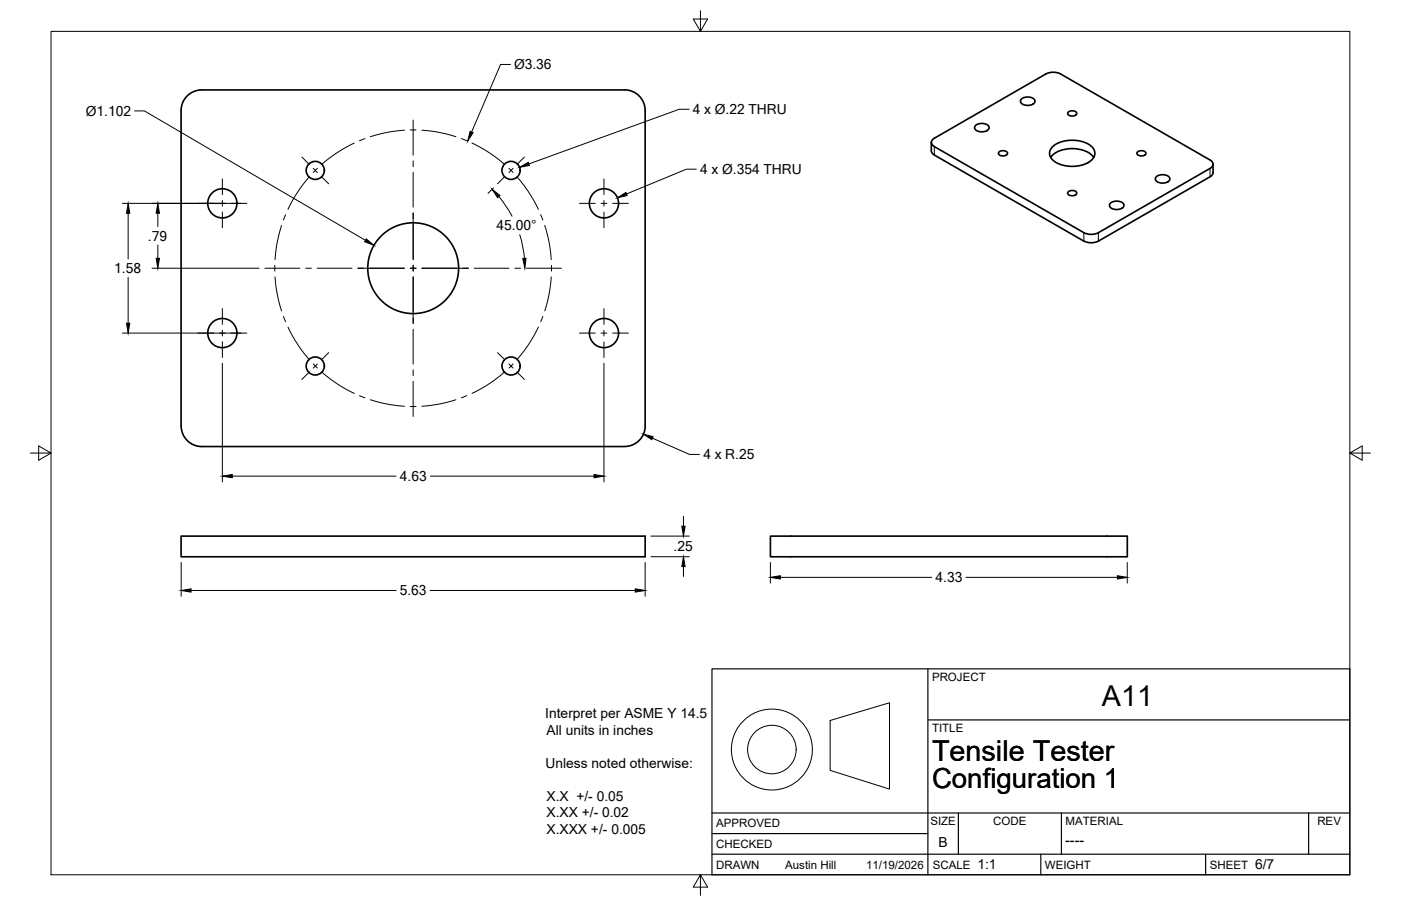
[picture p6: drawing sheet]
<svg xmlns="http://www.w3.org/2000/svg" width="432mm" height="279mm" viewBox="0 0 432 279" stroke-linecap="round" stroke-linejoin="round" font-family="sans-serif">
<!-- layer: Visible -->
<g fill="none" stroke="#000" stroke-width=".51">
<path d="M300.6 38.7a3.1 3.1 0 0 1 4.2 .3 1.41 1.41 0 0 1-1.6 1.6l-1.7-.1a1.08 1.08 0 0 1-1-.6 1.08 1.08 0 0 1 .1-1.2zM314.8 30.6a3.1 3.1 0 0 1 4.1 .3 1.41 1.41 0 0 1-1.6 1.6l-1.7-.2a1.08 1.08 0 0 1-1-.6 1.08 1.08 0 0 1 .2-1.1zM329.2 34.6a1.83 1.83 0 0 1 2.7 .3 1.5 1.5 0 0 1-1.4 .9 1.5 1.5 0 0 1-1.4-.9zM287 46.5l.3 .7 .7 .6M287 43.9v2.6M287.5 42.9l34.9-20.1 1.2-.4 1.4-.1 1.9 .5 46.1 26.5a1.37 1.37 0 0 1 .9 1.3 1.37 1.37 0 0 1-.9 1.3l-34.4 19.8-1.3 .5-1.3 .1-1.9-.5-46.1-26.6a1.31 1.31 0 0 1-.5-2.3zM288 47.8l46.1 26.5 1.9 .6 1.3-.1 1.2-.4 34.5-19.9 .8-.9 .1-2.9M307.9 46.9a1.83 1.83 0 0 1 2.6 .3 1.5 1.5 0 0 1-1.4 .9 1.5 1.5 0 0 1-1.4-.9zM323.8 48.6a9.1 9.1 0 0 1 9.5-2.4l2.3 .9 1.5 1.5M324.7 45a10.4 10.4 0 0 1 11.5 0 2.91 2.91 0 0 1 1.2 2.8 2.91 2.91 0 0 1-2 2.3 10.1 10.1 0 0 1-11.3-1.1 2.68 2.68 0 0 1 .6-4zM329.2 59.2a1.83 1.83 0 0 1 2.7 .2 1.5 1.5 0 0 1-1.4 1 1.5 1.5 0 0 1-1.4-1zM350.5 46.9a1.83 1.83 0 0 1 2.7 .3 1.5 1.5 0 0 1-1.4 .9 1.5 1.5 0 0 1-1.4-.9z"/>
<path d="M356.4 54.5a3.1 3.1 0 0 1 4.1 .3 1.41 1.41 0 0 1-1.6 1.6l-1.7-.1a1.08 1.08 0 0 1-1-.6 1.08 1.08 0 0 1 .2-1.2zM342.2 62.7a3.1 3.1 0 0 1 4.2 .3 1.41 1.41 0 0 1-1.6 1.6l-1.7-.1a1.08 1.08 0 0 1-1-.7 1.08 1.08 0 0 1 .1-1.1zM55.8 131.3a6.4 6.4 0 0 0 6.4 6.4h130.3a6.3 6.3 0 0 0 6.3-6.3v-97.3a6.4 6.4 0 0 0-6.3-6.4h-130.3a6.4 6.4 0 0 0-6.4 6.4v97.3M55.8 165.3h143v6.4h-143zM237.4 165.3h110.1v6.4h-110.1z"/>
<circle cx="97.2" cy="52.5" r="2.8"/>
<circle cx="157.5" cy="52.5" r="2.8"/>
<circle cx="68.5" cy="62.7" r="4.5"/>
<circle cx="186.1" cy="62.7" r="4.5"/>
<circle cx="127.3" cy="82.7" r="14"/>
<circle cx="68.5" cy="102.7" r="4.5"/>
<circle cx="97.2" cy="112.9" r="2.8"/>
<circle cx="157.5" cy="112.9" r="2.8"/>
<circle cx="186.1" cy="102.7" r="4.5"/>
</g>
<!-- layer: Visible Narrow -->
<path d="M288 45.2v2.6M372.9 51.9v2.6M334.1 71.8v2.6M338.5 71.8v2.6" fill="none" stroke="#000" stroke-width=".31"/>
<!-- layer: Border -->
<path d="M15.7 9.7h400.3v260.1h-400.3zM215.9 3.3v6.4l-2.2-3.8h4.4l-2.2 3.8M9.4 139.7h6.3l-3.8-2.2v4.4l3.8-2.2M416 139.7l3.8 2.2v-4.4l-3.8 2.2h6.4M215.9 269.8l2.2 3.8h-4.4l2.2-3.8v6.3" fill="none" stroke="#000" stroke-width=".31"/>
<!-- layer: Titleblock -->
<path d="M219.4 206.3h196.6v63.5h-196.6zM286 206.3v63.5M286 222h130M219.4 257.1h66.6M219.4 250.7h196.6M295.4 250.7v12.7M327.1 250.7v12.7M403.3 250.7v12.7M219.4 263.4h196.6M320.8 263.4v6.4M371.6 263.4v6.4" fill="none" stroke="#000" stroke-width=".36"/>
<g fill="none" stroke="#000" stroke-width=".31">
<path d="M255.9 222.2l18.3-5.5v26.7l-18.3-5.8z"/>
<circle cx="237.9" cy="231.1" r="12.5"/>
<circle cx="237.9" cy="231.1" r="7.5"/>
</g>
<!-- layer: Smart Centers -->
<g fill="none" stroke="#000" stroke-width=".31">
<path d="M127.3 37v10.8M68.5 55.2v4.8M93 48.4l2.3 2.3M95.3 54.5l-3.4 4.4-3.1 5.7M96.5 51.9l1.3 1.3M97.8 51.9l-1.2 1.3M99.1 54.4l2.2 2.3M109.2 44.1l-5.6 3.2-4.5 3.4M112.5 42.8l-1.7 .6M124.7 40.2l-5.7 .7-4.8 1.3M126.4 40.1h1.8M127.3 49.6v1.8"/>
<path d="M127.3 53.2v10.7M130 40.2l5.7 .7 4.8 1.3M142.2 42.7l1.6 .7M145.5 44.1l5.6 3.2 4.4 3.4M155.6 54.4l-2.2 2.3M156.9 51.9l1.2 1.3M158.1 51.9l-1.2 1.3M159.3 54.5l3.5 4.4 3.1 5.7M161.6 48.4l-2.2 2.3M186.1 55.2v4.8M61 62.7h4.8M67.6 62.7h1.8"/>
<path d="M68.5 61.8v1.8M68.5 65.4v4.9M71.2 62.7h4.9M86.8 69.6l-1.3 4.8-.7 5.7M88 66.2l-.6 1.7M127.3 65.7v14.3M166.6 66.2l.7 1.7M167.9 69.5l1.3 4.9 .7 5.6M178.6 62.7h4.9M185.2 62.7h1.8M186.1 61.8v1.8M186.1 65.4v4.9"/>
<path d="M188.8 62.7h4.9M68.5 95.2v4.8M81.6 82.7h10.8M84.7 81.8v1.8M84.8 85.4l.7 5.7 1.3 4.8M87.4 97.6l.6 1.6M94.2 82.7h1.8M97.8 82.7h10.7M110.3 82.7h14.4M126.4 82.7h1.8M127.3 81.8v1.8M127.3 85.4v14.4"/>
<path d="M130 82.7h14.4M146.2 82.7h10.7M158.7 82.7h1.7M162.2 82.7h10.8M167.3 97.6l-.7 1.6M169.9 85.4l-.7 5.7-1.3 4.8M170 81.8v1.8M186.1 95.2v4.8M61 102.7h4.8M67.6 102.7h1.8M68.5 101.8v1.8M68.5 105.4v4.9"/>
<path d="M71.2 102.7h4.9M88.8 100.9l3.1 5.6 3.4 4.4M95.3 114.8l-2.3 2.2M96.6 112.2l1.2 1.3M97.8 112.2l-1.3 1.3M99.1 114.7l4.5 3.4 5.6 3.2M101.3 108.8l-2.2 2.2M127.3 101.6v10.7M127.3 114v1.8M127.3 117.6v10.8M153.4 108.8l2.2 2.2M155.5 114.7l-4.4 3.4-5.6 3.2"/>
<path d="M156.9 112.2l1.2 1.3M158.1 112.2l-1.2 1.3M159.4 114.8l2.2 2.2M165.9 100.9l-3.1 5.6-3.5 4.4M178.6 102.7h4.9M185.2 102.7h1.8M186.1 101.8v1.8M186.1 105.4v4.9M188.8 102.7h4.9M110.8 122l1.7 .7M114.2 123.3l4.8 1.2 5.7 .8M126.4 125.4h1.8"/>
<path d="M140.5 123.3l-4.8 1.2-5.7 .8M143.8 122l-1.6 .7"/>
</g>
<!-- layer: FD_Dimensions -->
<g fill="none" stroke="#000" stroke-width=".31">
<path d="M157.3 19.9h-3l-8.9 20.8M41.5 34.2h3l68.1 39.9M212.4 33.7h-3.1l-46.3 16.9M152.1 58l-1.7 1.6M214.6 52.2h-3l-18.5 7.6M37.7 62.7h36.6M39.5 65.8v14.1M48.6 65.8v4.1M48.6 75.6v4.1M153.8 60.6l1.9 2.6 2.1 3.5M160.2 72.4l1 4 .4 3.3M39.5 85.6v14.1"/>
<path d="M46.9 82.7h33M37.7 102.7h36.6M68.5 112v36.6M186.1 112v36.6M201.1 135.1l11.4 5h3.1M71.6 146.8h50.4M132.6 146.8h50.5M210.7 159.2v3.1M55.8 173.5v10.4M198.8 173.5v10.4M200.6 171.7h11.8M200.6 165.3h11.8"/>
<path d="M210.7 174.7v3.1M237.4 173.5v6.3M240.5 178.1h46.6M297.7 178.1h46.7M347.4 173.5v6.3M58.9 182.1h63.2M132.6 182.1h63.2"/>
</g>
<g fill="#000" stroke="#000" stroke-width=".31">
<path d="M144.9 40.5l.9 .4-1.7 2.6zM160.1 51.6l2.7-1.5 .4 .9zM190.3 61l2.6-1.6 .4 .9zM39.5 62.7l.5 3.1h-1zM48.6 62.7l.5 3.1h-1zM48.1 79.7h1l-.5 3zM112.9 73.7l2.4 1.9-2.9-1.1zM151.7 58.4l2.4 1.9-.7 .7zM161.1 79.7h1l-.3 3zM39 99.7h1l-.5 3zM198.3 133.9l3 .8-.4 .9zM68.5 146.8l3.1-.5v1z"/>
<path d="M183.1 146.3l3 .5-3 .5zM210.7 171.7l.5 3h-1.1zM210.1 162.3h1.1l-.5 3zM237.4 178.1l3.1-.6v1.1zM344.4 177.5l3 .6-3 .5zM55.8 182.1l3.1-.5v1zM195.8 181.6l3 .5-3 .5z"/>
</g>
<g font-size="8.9">
<text x="339.6" y="217.6">A11</text>
<text x="287.3" y="234.7">Tensile Tester</text>
</g>
<text font-size="8.5" x="287.3" y="243.1">Configuration 1</text>
<text font-size="4.4" x="328.3" y="260.5">----</text>
<g font-size="4.3">
<text x="158.4" y="21.4">Ø3.36</text>
<text x="26.5" y="35.7">Ø1.102</text>
<text x="213.6" y="35.2">4 x Ø.22 THRU</text>
<text x="215.8" y="53.6">4 x Ø.354 THRU</text>
<text x="153.1" y="71">45.00°</text>
<text x="45.6" y="74.2">.79</text>
<text x="35.2" y="84.2">1.58</text>
<text x="216.8" y="141.6">4 x R.25</text>
<text x="123.3" y="148.3">4.63</text>
<text x="207.6" y="170">.25</text>
<text x="288.4" y="179.5">4.33</text>
<text x="123.2" y="183.6">5.63</text>
<text x="168.1" y="221.5">Interpret per ASME Y 14.5</text>
<text x="168.4" y="226.6">All units in inches</text>
<text x="168.1" y="236.7">Unless noted otherwise:</text>
<text x="168.4" y="247">X.X +/- 0.05</text>
<text x="168.4" y="252.1">X.XX +/- 0.02</text>
<text x="168.4" y="257.2">X.XXX +/- 0.005</text>
<text x="289.3" y="261.2">B</text>
<text x="301.2" y="268.1">1:1</text>
<text x="386.8" y="268.1">6/7</text>
</g>
<g font-size="3.5">
<text x="287.3" y="210.1">PROJECT</text>
<text x="287.3" y="225.8">TITLE</text>
<text x="220.7" y="255.2">APPROVED</text>
<text x="286.7" y="254.5">SIZE</text>
<text x="306.1" y="254.5">CODE</text>
<text x="328.4" y="254.5">MATERIAL</text>
<text x="406" y="254.5">REV</text>
<text x="220.7" y="261.5">CHECKED</text>
<text x="220.7" y="267.9">DRAWN</text>
<text x="242" y="267.9">Austin Hill</text>
<text x="267" y="267.9">11/19/2026</text>
<text x="287.5" y="267.9">SCALE</text>
<text x="322.1" y="267.9">WEIGHT</text>
<text x="372.9" y="267.9">SHEET</text>
</g>
</svg>
